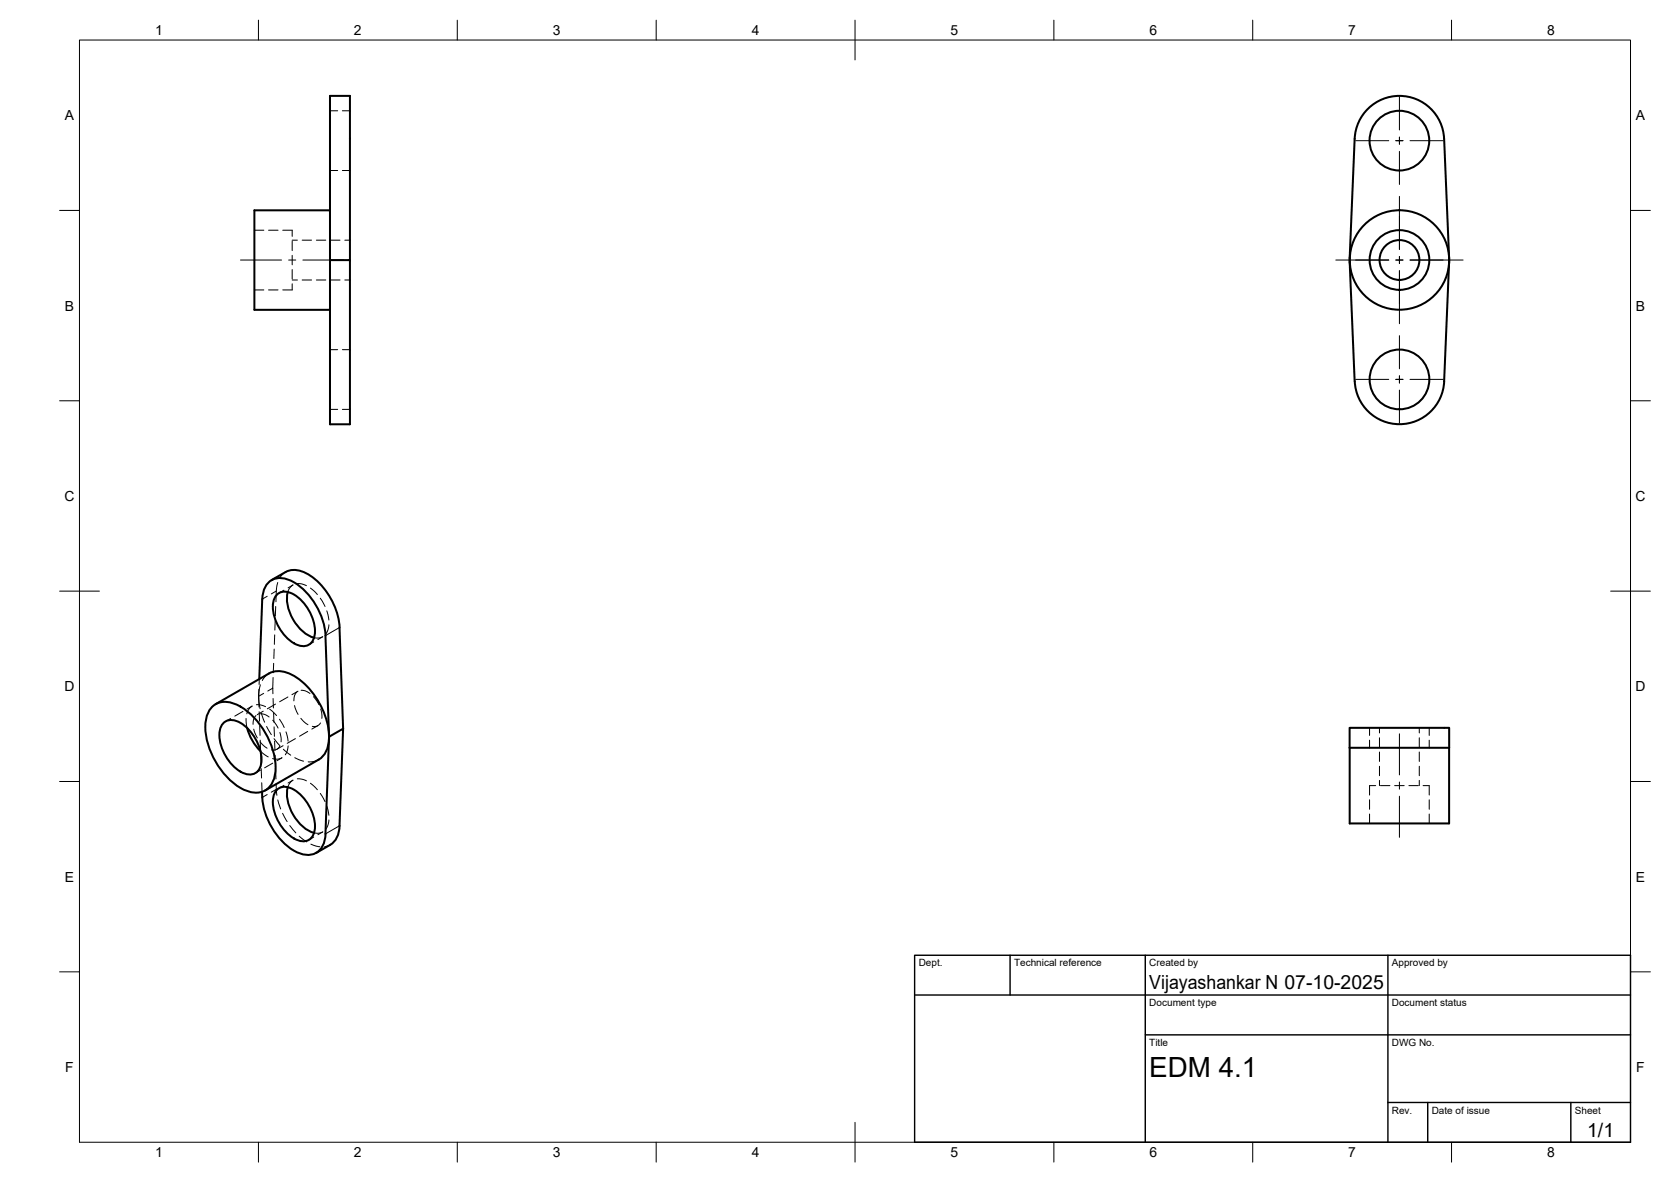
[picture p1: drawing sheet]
<svg xmlns="http://www.w3.org/2000/svg" width="420mm" height="297mm" viewBox="0 0 420 297" stroke-linecap="round" stroke-linejoin="round" font-family="sans-serif">
<!-- layer: Visible -->
<g fill="none" stroke="#000" stroke-width=".51">
<path d="M363.1 34.9a11.3 11.3 0 0 0-11.2-10.8 11.3 11.3 0 0 0-11.3 10.8l-1.3 30.4 1.3 30.5a11.3 11.3 0 0 0 11.3 10.8 11.3 11.3 0 0 0 11.2-10.8l1.3-30.5-1.3-30.4M83 52.9h-19v25h19M83 65.4h5v-41.3h-5v82.5h5v-41.2M68.3 145.8l3.5-2.1a6.3 6.3 0 0 1 6.7 1.3 17.9 17.9 0 0 1 6.9 12.7l.9 25.4M69.6 149.4a3.4 3.4 0 0 1 4.3 0 11.4 11.4 0 0 1 5.2 10.1 2.97 2.97 0 0 1-4.3 2.6 11.2 11.2 0 0 1-6.1-10.6l.2-.8zM72.4 148.8a10.9 10.9 0 0 0 4.7 10.6l1.9 .9M53.5 177.5a5.2 5.2 0 0 1 5.8-.5 18.8 18.8 0 0 1 9.9 17.2 5 5 0 0 1-7.5 4.4 18.8 18.8 0 0 1-10-17.2 6.1 6.1 0 0 1 1.8-3.9zM54.2 177l13.5-7.8a6.5 6.5 0 0 1 6.7 .9 19.7 19.7 0 0 1 8.3 14.6M65.2 170.6l.8-20a4.8 4.8 0 0 1 4-5.3 10.1 10.1 0 0 1 7.6 4.2 17.9 17.9 0 0 1 4.3 10.2l.8 25M56.2 181.7a3.4 3.4 0 0 1 4.3 0 11.4 11.4 0 0 1 5.2 10.1 2.97 2.97 0 0 1-4.4 2.5 11.2 11.2 0 0 1-6.1-10.5l.2-.9zM62.1 182.9a12.5 12.5 0 0 0 3.4 5.9M65.9 199a17.3 17.3 0 0 0 9 15.3 4.5 4.5 0 0 0 6.8-3.6l.2-1.2"/>
<path d="M69.6 198.5a3.4 3.4 0 0 1 4.3-.1 11.4 11.4 0 0 1 5.2 10.2 2.97 2.97 0 0 1-4.3 2.5 11.2 11.2 0 0 1-6.1-10.5l.2-.9zM72.4 197.8a10.9 10.9 0 0 0 4.7 10.6l1.9 .9M82.7 184.7v.9M82.7 185.6l-.9 24M82.7 185.6a6.1 6.1 0 0 1-2.6 5.3l-13.4 7.7M82.7 185.2l3.6-2.1-.9 24.4a5.4 5.4 0 0 1-2.3 4.8l-3.6 2M339.3 182.9h25.1v5h-25.1zM339.4 187.9v19h25v-19"/>
<circle cx="351.9" cy="35.3" r="7.5"/>
<circle cx="351.9" cy="65.3" r="12.5"/>
<circle cx="351.9" cy="65.3" r="5"/>
<circle cx="351.9" cy="65.3" r="7.5"/>
<circle cx="351.9" cy="95.4" r="7.5"/>
</g>
<!-- layer: Hidden -->
<g fill="none" stroke="#000" stroke-width=".25">
<path d="M83 27.8h1.9M86.1 27.8h1.9M64 57.9h2.3M67.5 57.9h2.4M71.1 57.9h2.4v1.5M83 42.8h1.9M86.1 42.8h1.9M64 72.9h2.3M67.5 72.9h2.4M73.5 71.3v1.6h-2.4M73.5 67.7v2.4M73.5 64.2v2.4"/>
<path d="M73.5 60.6v2.4M73.5 70.4h1.3M73.5 60.4h1.3M76 70.4h2.3M76 60.4h2.3M79.5 70.4h2.4M79.5 60.4h2.4M83.1 70.4h2.4M83.1 60.4h2.4M86.7 70.4h1.3M86.7 60.4h1.3M83 87.9h1.9"/>
<path d="M86.1 87.9h1.9M83 102.9h1.9M86.1 102.9h1.9M69.1 159.5l-.1 2.4M69.2 156l-.1 2.4M69.3 152.4l-.1 2.4M69.8 146.4v.1a14.9 14.9 0 0 0-.4 4.7M71.4 148.3l-1.3 .7M71.8 143.7l-.8 .7-.7 .9M73.6 147l-.8 .8-.5 1M73.7 147l-1.3 .7M74.8 146.7h.9l1.3 .5"/>
<path d="M78.1 147.8l1.7 1.6M80.5 150.3l1.2 2.1M82.2 153.5l.5 2.3M82.7 157l-.3 1.4-.4 .8M61.1 178.8l-2.1 1.2M63.4 177.5l-.8 .7-.5 1.2M63.4 177.4l-1.3 .8M64.4 179.8l-.6 .8-.2 1.4M64.5 177.1l1 .1 1.3 .4M65 174.5v.9M65 175.4l.4 2.7M65 175.4l.1 2.3"/>
<path d="M65.1 173.2l-.1 1.3M65.2 178.9l.1 2.4M65.2 170.6v1.4M65.5 172.1l-.5 2.4M65.5 179.4l1 .1 1.2 .7M65.7 179.2l.8 2.3M66.2 178.7l-1.5 .9M66.3 174.3l-1.3 .7M67.6 169.2l-.8 .7-.8 1.1M67.8 178.2l1.7 1.6M68.6 172.9v1.4M68.6 172.9l-1.3 .8"/>
<path d="M68.7 175.5v2.4M68.7 170.3l-.1 2.6M68.8 179.1l.1 2.4M68.8 166.7l-.1 2.4M68.9 163.1v2.4M69.3 176.9l-2.1 1.2M72.4 175.2l-2.1 1.1M74.1 177.3l.9 2.2M74.6 173.9l-.5 .8-.2 1.4M74.9 173.7l-1.5 .9M75.7 173.5l1.1 .1 1.1 .7M78.8 175.1l1.4 2"/>
<path d="M78.9 161.3l-1.3 .7M80.6 178.2l.3 .9v1.4M81.1 160l-1.1 .3h-1M81.2 160l-1.3 .7M58 180.6l-1.3 .7M61.9 180.6l.2 2.4M63.8 183.2l.9 2.2M65.3 182.4l.1 2.4M65.4 186.4l1.8 1.6M65.4 186l.1 2.4M65.5 188.8l1.9 1.4M65.5 193.6l-1.3 .7"/>
<path d="M65.6 189.6v2.3M65.7 193.2l.1 2.3M65.8 196.7l.1 2.3M67 182.6l1.2 2M68.6 181l1.3 2M68.6 191.8l-2.1 1.2M68.9 185.6l1.5 1.9M68.9 182.7l.1 2.3M69 186.3l.1 2.3M69.2 189.8l.1 2.4M69.3 193.4l.1 2.4M69.4 196.9l.2 3"/>
<path d="M70.3 180.7l1.2 2.1M70.3 187.6l-.7 .7-.7 .2-.6-.1M70.4 184.1l.3 1.5v.8M70.9 190.4l-1.1 .4-1.3-.2M70.9 190.4l-1.3 .8M71.2 187.4l-1.5 .9M71.2 188.3l1.9 1.5M71.4 197.4l-1.3 .7M71.9 183.9l.5 2.4M72.5 187.4l-.3 1.4-.5 .9M73.6 196.1l-.8 .8-.5 .9M73.7 196.1l-1.3 .7"/>
<path d="M74.1 190.4l2.2 .9M74.3 185.6l-2.1 1.2M74.8 195.7l.9 .1 1.3 .4M75.6 180.5l1.8 1.6M77.4 183.8l-2.1 1.2M78.1 196.8l1.7 1.7M79.9 182.4l-1.5 .8M80.1 190.9l-1 .4-1.6 .2M80.5 199.4l1.2 2.1M80.6 181.7l-1.1 .8h-1M344.4 182.9v1.9M344.4 186v1.9"/>
<path d="M345.9 197.4h-1.5v2.4M346.9 182.9v1.3M346.9 185.4v2.4M346.9 189v2.4M346.9 192.6v2.3M346.9 196.1v1.3M347.1 197.4h2.4M350.7 197.4h2.4M354.2 197.4h2.4M356.9 182.9v1.3M356.9 185.4v2.4M356.9 189v2.4"/>
<path d="M356.9 192.6v2.3M356.9 196.1v1.3M357.8 197.4h1.6v2.4M359.4 182.9v1.9M359.4 186v1.9M69.8 201l.8 2.3M71.1 204.4l1.1 2.1M72.9 207.5l1.5 1.8M75.2 210.1l1.9 1.5M78.2 212.1l2.2 .7M78.9 210.4l-1.3 .7M81.1 209.1l-1.1 .3-1-.1"/>
<path d="M81.2 209l-1.3 .8M82.2 202.6l.5 2.3M82.7 206.1l-.3 1.3-.4 .9M83 212.3l-1.4 .5M344.4 201v2.4M344.4 204.6v2.3M359.4 201v2.4M359.4 204.6v2.3"/>
</g>
<!-- layer: Visible Narrow -->
<path d="M85.4 157.7l-3.6 2M85.4 207.5l-3.6 2.1" fill="none" stroke="#000" stroke-width=".25"/>
<!-- layer: Hidden Narrow -->
<path d="M67.2 149.8l-1.3 .8M69.5 148.5l-1.3 .8M67.2 199.7l-1.3 .7M69.5 198.4l-1.3 .7" fill="none" stroke="#000" stroke-width=".25"/>
<!-- layer: BORDER -->
<g fill="none" stroke="#000" stroke-width=".25">
<path d="M20 10.1h390v276.9h-390zM65 5.1v5M115 5.1v5M165 5.1v5M215 5.1v10M265 5.1v5M315 5.1v5M365 5.1v5M15 52.9h5M410 52.9h5M15 100.7h5M410 100.7h5"/>
<path d="M15 148.6h10M405 148.6h10M15 196.4h5M410 196.4h5M15 244.2h5M410 244.2h5M65 287v5M115 287v5M165 287v5M215 282.1v9.9M265 287v5M315 287v5"/>
<path d="M365 287v5"/>
</g>
<!-- layer: TITLEBLOCK -->
<path d="M230 240.1h180v46.9h-180zM230 250h180M254 240.1v9.9M288 240.1v46.9M349 240.1v46.9M288 260.1h122M349 277.1h61M359 277.1v9.9M395 277.1v9.9" fill="none" stroke="#000" stroke-width=".36"/>
<!-- layer: Smart Centers -->
<g fill="none" stroke="#000" stroke-width=".25">
<path d="M340.9 35.4h8.3M351 35.4h1.8M351.9 24.3v8.4M351.9 34.5v1.7M351.9 38v8.4M354.5 35.4h8.4M351.9 49.3v13.4M60.5 65.3h10.3M72.6 65.3h1.8M76.2 65.3h10.3M335.9 65.3h13.3M351 65.3h1.8"/>
<path d="M351.9 64.5v1.7M351.9 68v13.4M354.5 65.3h13.4M340.9 95.3h8.3M351 95.3h1.8M351.9 84.4v8.3M351.9 94.5v1.8M351.9 98v8.3M354.5 95.3h8.4M351.9 184.4v10.3M351.9 196.5v1.8M351.9 200.1v10.3"/>
</g>
<text font-size="7" x="289" y="270.6">EDM 4.1</text>
<g font-size="4.9">
<text x="289" y="248.5">Vijayashankar N 07-10-2025</text>
<text x="399.1" y="285.7">1/1</text>
</g>
<g font-size="3.5">
<text x="39" y="8.8">1</text>
<text x="89" y="8.8">2</text>
<text x="139" y="8.8">3</text>
<text x="189" y="8.8">4</text>
<text x="239" y="8.8">5</text>
<text x="289" y="8.8">6</text>
<text x="339" y="8.8">7</text>
<text x="389" y="8.8">8</text>
<text x="16.3" y="30.2">A</text>
<text x="411.3" y="30.2">A</text>
<text x="16.3" y="78">B</text>
<text x="411.3" y="78">B</text>
<text x="16.2" y="125.9">C</text>
<text x="411.2" y="125.9">C</text>
<text x="16.2" y="173.7">D</text>
<text x="411.2" y="173.7">D</text>
<text x="16.3" y="221.6">E</text>
<text x="411.3" y="221.6">E</text>
<text x="16.4" y="269.4">F</text>
<text x="411.4" y="269.4">F</text>
<text x="39" y="290.8">1</text>
<text x="89" y="290.8">2</text>
<text x="139" y="290.8">3</text>
<text x="189" y="290.8">4</text>
<text x="239" y="290.8">5</text>
<text x="289" y="290.8">6</text>
<text x="339" y="290.8">7</text>
<text x="389" y="290.8">8</text>
</g>
<g font-size="2.5">
<text x="231" y="242.9">Dept.</text>
<text x="255" y="242.9">Technical reference</text>
<text x="289" y="242.9">Created by</text>
<text x="350" y="242.9">Approved by</text>
<text x="289" y="252.8">Document type</text>
<text x="350" y="252.8">Document status</text>
<text x="289" y="262.9">Title</text>
<text x="350" y="262.9">DWG No.</text>
<text x="350" y="279.9">Rev.</text>
<text x="360" y="279.9">Date of issue</text>
<text x="396" y="279.9">Sheet</text>
</g>
</svg>
